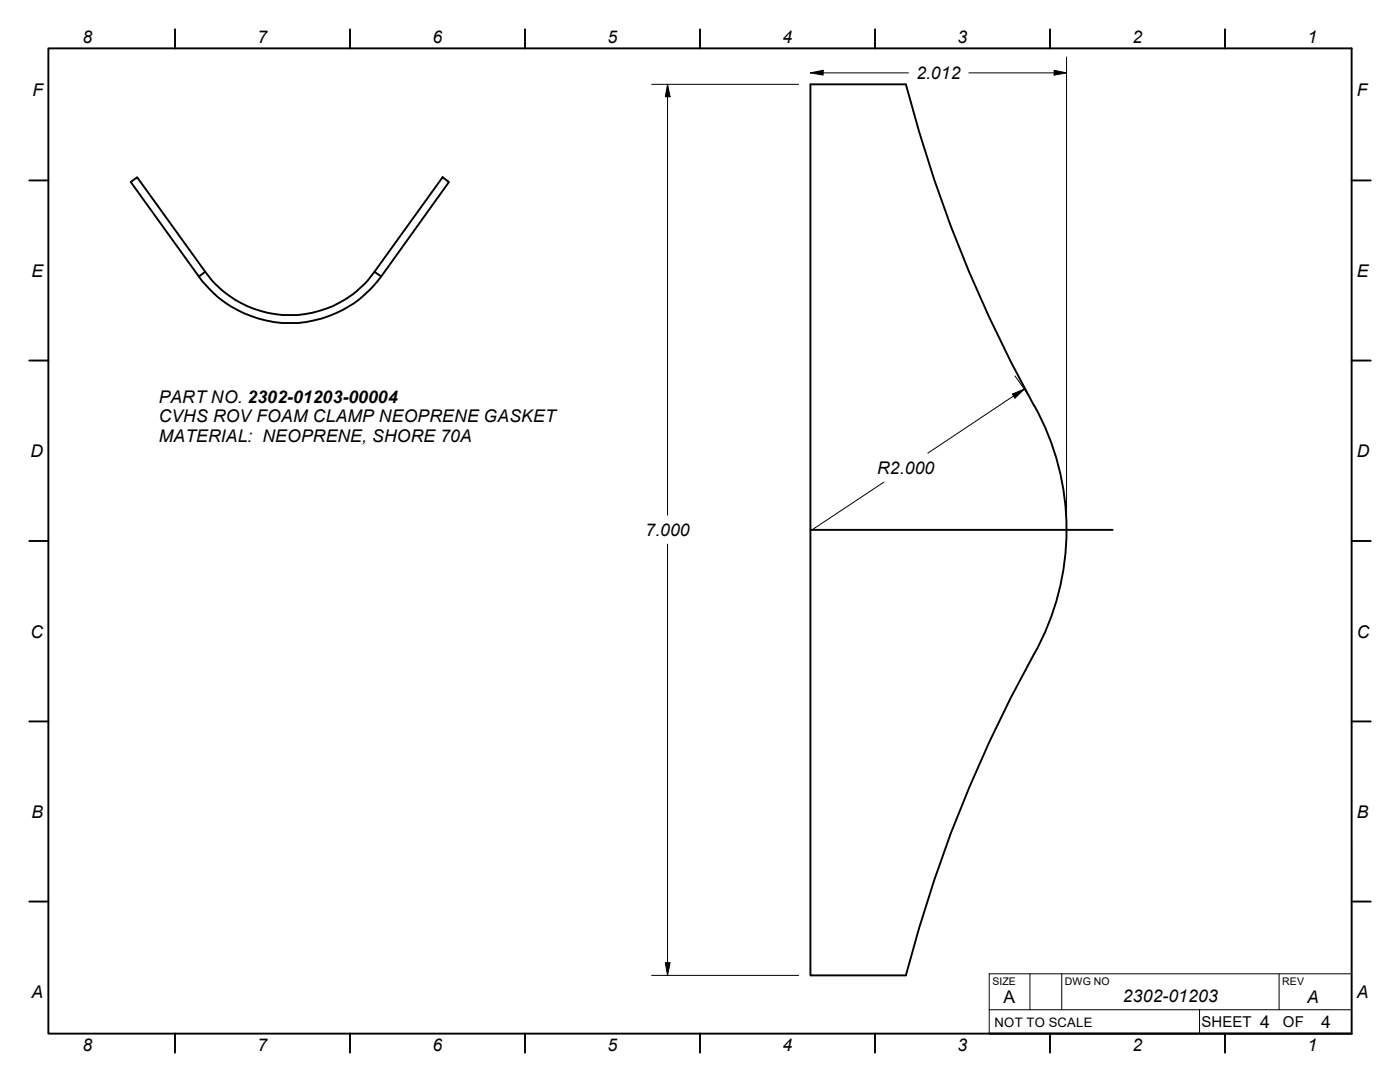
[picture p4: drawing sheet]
<svg xmlns="http://www.w3.org/2000/svg" width="279mm" height="216mm" viewBox="0 0 279 216" stroke-linecap="round" stroke-linejoin="round" font-family="sans-serif">
<!-- layer: Visible Edges(ANSI-PIG) -->
<path d="M26.1 36.3l1.3-.9 13.6 18.8-1.3 1zM88.3 35.4l1.3 .9-13.5 18.9-1.4-1zM39.7 55.2a22.5 22.5 0 0 0 36.4 0M41 54.2a20.8 20.8 0 0 0 33.7 0" fill="none" stroke="#000" stroke-width=".38"/>
<!-- layer: Sketch Geometry(ANSI-PIG) -->
<g fill="none" stroke="#000" stroke-width=".38">
<path d="M9.7 9.7h260v196.5h-260zM34.9 5.8v3.9M69.8 5.8v3.9M104.8 5.8v3.9M139.7 5.8v3.9M174.6 5.8v3.9M209.5 5.8v3.9M244.5 5.8v3.9M5.8 36h3.9M269.7 36h3.9M5.8 71.9h3.9M269.7 71.9h3.9"/>
<path d="M206.4 81a272.9 272.9 0 0 1-25.6-64.2h-19.1v177.8h19.1a269.1 269.1 0 0 1 25.6-64.1M206.4 80.9a50.8 50.8 0 0 1 0 49.6M5.8 107.9h3.9M161.7 105.7h60.4M269.7 107.9h3.9M5.8 144h3.9M269.7 144h3.9M5.8 179.9h3.9M269.7 179.9h3.9M34.9 206.2v3.9M69.8 206.2v3.9M104.8 206.2v3.9"/>
<path d="M139.7 206.2v3.9M174.6 206.2v3.9M197.4 206.2h72.3M209.5 206.2v3.9M244.5 206.2v3.9"/>
</g>
<!-- layer: Dimensions(ANSI-PIG) -->
<g fill="none" stroke="#000" stroke-width=".2">
<path d="M130 16.8h29.4M133.2 16.8l.5 2.5h-.9zM133.2 16.8v86M161.7 14.5l2.6-.5v1zM161.7 14.5h19.6M193.4 14.5h19.5M210.4 14l2.5 .5-2.5 .5zM212.9 11.4v91.9M202.1 78.6l2.3-.9-1.8 1.7zM202.5 75l2.7 3.9M204.4 77.7l-19.2 12.7M176.4 96.2l-14.3 9.5"/>
<path d="M133.2 108.6v86M269.7 168.1v38.1M130 194.6h29.4M132.8 192.1h.9l-.5 2.5zM205.5 194.3v7.2M211.9 194.3v7.2M255.3 194.3v7.2M269.7 194.3h-72.3v11.9M197.4 201.5h72.3M239.4 201.5v4.7"/>
</g>
<g fill="#000">
<path d="M133.2 16.8l.5 2.5h-.9z" fill-rule="evenodd"/>
<path d="M161.7 14.5l2.6-.5v1z" fill-rule="evenodd"/>
<path d="M210.4 14l2.5 .5-2.5 .5z" fill-rule="evenodd"/>
<path d="M202.1 78.6l2.3-.9-1.8 1.7z" fill-rule="evenodd"/>
<path d="M132.8 192.1h.9l-.5 2.5z" fill-rule="evenodd"/>
</g>
<g font-size="3.5">
<text x="16.4" y="8.6">8</text>
<text x="51.4" y="8.6">7</text>
<text x="86.3" y="8.6">6</text>
<text x="121.2" y="8.6">5</text>
<text x="156.1" y="8.6">4</text>
<text x="191.1" y="8.6">3</text>
<text x="226" y="8.6">2</text>
<text x="260.9" y="8.6">1</text>
<text x="182.9" y="15.7">2.012</text>
<text x="6.5" y="19.2">F</text>
<text x="270.8" y="19.2">F</text>
<text x="6.3" y="55.2">E</text>
<text x="270.8" y="55.2">E</text>
<text x="31.7" y="80.3">PART NO. 2302-01203-00004</text>
<text x="31.7" y="84.3">CVHS ROV FOAM CLAMP NEOPRENE GASKET</text>
<text x="31.7" y="88.3">MATERIAL: NEOPRENE, SHORE 70A</text>
<text x="6.1" y="91.2">D</text>
<text x="175.1" y="94.6">R2.000</text>
<text x="270.8" y="91.2">D</text>
<text x="128.8" y="107">7.000</text>
<text x="6.1" y="127.3">C</text>
<text x="270.8" y="127.3">C</text>
<text x="6.3" y="163.2">B</text>
<text x="270.8" y="163.2">B</text>
<text x="6.3" y="199.2">A</text>
<text x="200.3" y="200.1">A</text>
<text x="224.1" y="200">2302-01203</text>
<text x="260.9" y="200.1">A</text>
<text x="270.8" y="199.2">A</text>
<text x="16.4" y="209.8">8</text>
<text x="51.4" y="209.7">7</text>
<text x="86.3" y="209.8">6</text>
<text x="121.2" y="209.7">5</text>
<text x="156.1" y="209.8">4</text>
<text x="191.1" y="209.8">3</text>
<text x="226" y="209.8">2</text>
<text x="251.5" y="205.2">4</text>
<text x="260.9" y="209.8">1</text>
<text x="263.7" y="205.2">4</text>
</g>
<g font-size="3">
<text x="239.8" y="205">SHEET</text>
<text x="256" y="205">OF</text>
</g>
<text font-size="2.6" x="198.5" y="204.9">NOT TO SCALE</text>
<g font-size="2.1">
<text x="198.1" y="196.5">SIZE</text>
<text x="212.5" y="196.5">DWG NO</text>
<text x="255.9" y="196.5">REV</text>
</g>
</svg>
